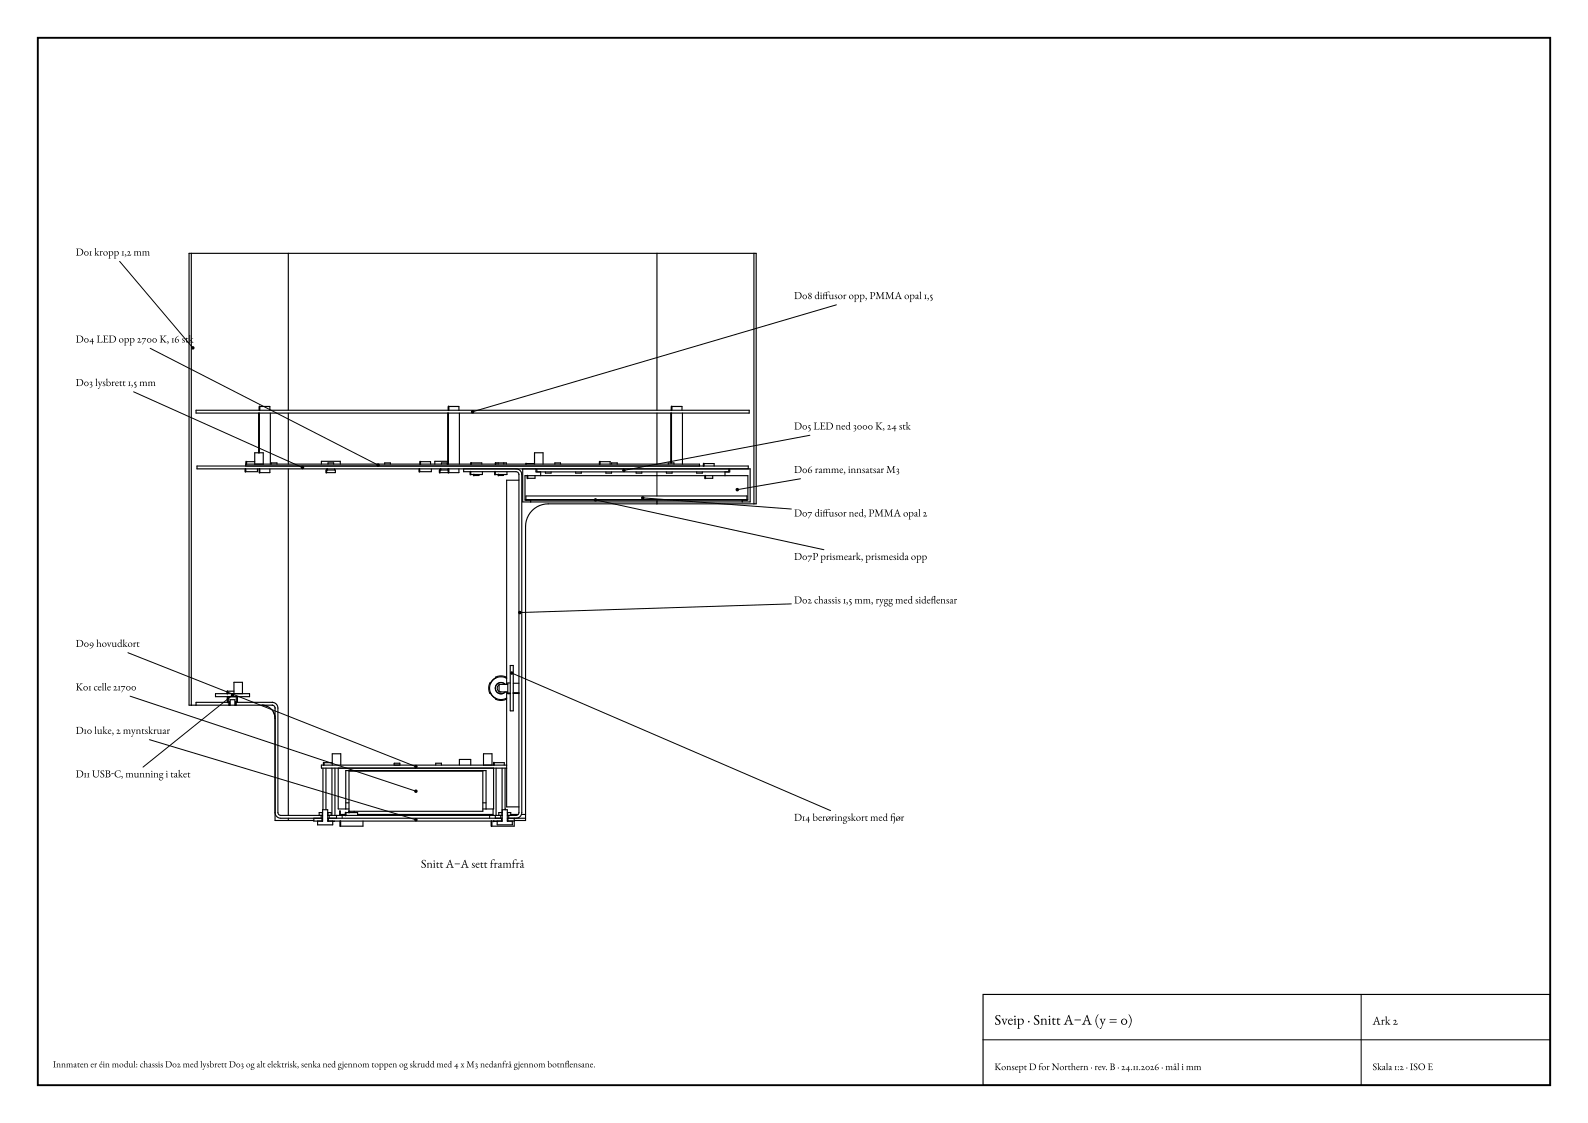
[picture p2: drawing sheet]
<svg xmlns="http://www.w3.org/2000/svg" width="420mm" height="297mm" viewBox="0 0 420 297" stroke-linecap="round" stroke-linejoin="round" font-family="sans-serif">
<g fill="none" stroke="#000" stroke-width=".5">
<path d="M10 10h400v277h-400zM68.5 109.3v10.5M68.6 107.5v1M118.5 109.3v13.5M118.6 107.5v1M177.5 109.3v13.1M177.6 107.5v1M64.9 124v.7M65.1 122.1v.7M68.6 124v1M86.3 124.3v.7M86.5 124v.3"/>
<path d="M110.9 124v.7M111.1 122.1v.7M116.3 124.3v.7M116.5 124v.3M118.6 124v1M124.4 124.7v.8M124.6 122.4v.4M125.3 125.5v.3M130.9 124.7v.8M131.1 122.4v.4M131.8 125.5v.3M139.1 122.6v.2"/>
<path d="M139.5 125.8v.7M158.6 122.1v.7M186.1 122.6v.7M186.5 125.8v.7M60.1 182.8v.6M60.2 184.3v1.4M134.3 183.4h.6M135.8 183.3h1.4M85.6 201.7v.6M90 217.2v1.3M91.4 214.9v.8M92.3 214.6v.3"/>
<path d="M130 217.2v1.3M130.6 217.2h.1M130.6 201.7v.6"/>
</g>
<g fill="none" stroke="#000" stroke-width=".3">
<path d="M50.6 67h25.7M50.6 67h-.6v119.5h.6M50.6 67v119.5M76.3 67h97.4M76.3 67v41.5M173.7 67h25.7M173.7 67v41.5M199.4 67h.6v66.3h-.6M199.4 67v66.3M51.9 108.5h146.3v.8h-146.3zM68.6 107.5h2.8v1M71.5 109.3v13.5"/>
<path d="M76.3 109.3v13.5M118.6 107.5h2.8v1M121.5 109.3v13.5M173.7 109.3v13.5M177.6 107.5h2.8v1M180.5 109.3v13.5M65 123.3v-.5h120v.5M65.1 122.1h2.3M67.4 122.8v-3h2.2v3M68.1 124v.7h-3.2M71.4 124v1h-2.8M71.8 122.8v-.4h1.5v.4"/>
<path d="M76.3 124v91.7M85 122.8v-.8h5v.8M86.3 124.3h2.4v.7h-2.4M86.8 122.8v-.4h1.5v.4M88.5 124v.3M101.8 122.8v-.4h1.4v.4M111.1 122.1h2.8v.7M114.1 124v.7h-3.2M116.3 124.3h2.3M116.8 122.8v-.4h1.4v.4M118.5 124v.3M118.5 122h-3.5v.8"/>
<path d="M121.4 124v1h-5.1M122.6 124v.7h13.9a.75 .75 0 0 1 .7 .8v89.4a.75 .75 0 0 1-.7 .8h-2.3M124.6 122.4h2.8v.4M126.7 125.5a.5 .5 0 0 1-.9 .3h-.5M127.6 124.7v.8h-3.2M131.1 122.4h.7M131.8 122.4h1.4M131.8 122.4v.4M133.2 125.5a.5 .5 0 0 1-.9 .3h-.5M133.2 122.4h.7v.4M133.2 122.4v.4M134.1 124.7v.8h-3.2"/>
<path d="M136.5 124a1.5 1.5 0 0 1 1.5 1.5v89.4a1.5 1.5 0 0 1-1.5 1.5M137.2 127h-3.2v54M138.3 124v8.8h35.4M138.8 125.8h59v6.5h-59zM139.1 132.3v-1.1h58.5v1.1M139.1 132.2h58.5M139.1 122.6h2.3M140.4 132.3v.5M141.4 122.8v-3h2.2v3M141.5 125.8v.7h-2M141.8 124v.8h51.2v-.8M142 124v.8"/>
<path d="M143 124.8v1M144.3 124.8v.3h1.4v-.3M146.8 122.8v-.4h1.4v.4M152.2 124.8v.3h1.6v-.3M158.6 122.1h2.8v.7M160.3 124.8v.3h1.4v-.3M161.7 122.8v-.4h1.6v.4M168.3 124.8v.3h1.4v-.3M173.7 133.3h-28.7a6 6 0 0 0-6 6v76.1M173.7 133.3h25.7M173.7 132.8h22.6M173.7 132.8v.5"/>
<path d="M176.2 124.8v.3h1.6v-.3M176.7 122.8v-.4h1.6v.4M184.2 124.8v.3h1.6v-.3M186.1 122.6h2.8v.7M188.5 125.8v.7h-2M191.8 124.8v1M192.7 124v.8M196.3 132.3v.5M197.9 124v-.7h-145.8v.7h146.3v8.8h-2.1M131.1 179.2l-.8 .6-.6 .8M131.1 179.3v-.2l1.1-.3 1.1 .1 .6 .2v.2M133.9 179.2l.1 .1"/>
<path d="M134 179.4a3 3 0 0 0-4.5 2.6 3 3 0 0 0 4.5 2.6M134.9 176h.9v12h-.9zM50.6 186.5h1.3M51.9 186.5h8.6M57 183.4h9v.9h-9zM60.1 182.8h1.8M60.5 184.3l.2 2.2M60.5 185.7h.2M60.5 186.5h.2M60.5 185.7h-8.6v.8M60.5 185.7v.8M60.7 186.5h1.6"/>
<path d="M60.9 186.5v-1.5h1.2v1.5M61.9 183.4v-3h2.2v3M62.3 185.7h.2M62.3 186.5h.2M62.5 186.5h9.5M62.5 185.7h9.5M62.5 185.7v.8M62.5 184.3l-.2 2.2M62.8 184.3v1.4M70.7 186.8l-1.5-.3a3.5 3.5 0 0 1 3.6 3.5l-.5-1.7M72 185.7a1.5 1.5 0 0 1 1.5 1.6v27.6a.75 .75 0 0 0 .8 .8h11M72 186.5a.75 .75 0 0 1 .8 .8"/>
<path d="M72 185.7l.1 .1M72 186.5h.1M72.7 187.2l.1 .1M72.8 187.3v29.7h3.5M129.7 183.4l.6 .8 .8 .6M129.8 180.6h-.2l-.3 1.1 .1 1.1 .2 .6h.2M131.1 184.7v.2l1.1 .3 1.1-.1 .6-.2v-.2M132 181.1l-.5 .8 .1 .5 .4 .5M132.1 182.9l.4 .1M133.6 181a1.5 1.5 0 0 0-2.1-.1 1.5 1.5 0 0 0 0 2.2 1.5 1.5 0 0 0 2.1-.1M134 184.7l-.1 .1M134 183v30.4h3.2"/>
<path d="M134.3 181h-2.3v2h2.3M134.9 180.6h-.6v2.8M135.8 180.7h1.4M72.8 214.9a1.5 1.5 0 0 0 1.5 1.5h10.8M76.3 217h6.7M76.3 216.4v.6M83 216.4v.8h2.3M84 217.2v1h4v-1M84.9 215.7v.7M85.1 216.4h.2M85.1 216.4v.8h.2M85.3 214.9h.1"/>
<path d="M85.3 215.7h.1M85.3 214.9h-.9v.8M85.3 214.9v.8M85.3 217.2v-3h1.4v3M85.4 203.2v11M85.6 201.7h2.3M86.2 203.2v11M86.7 216.4h.2M86.7 214.9h.1M86.7 215.7h.1M86.7 217.2h46.1M86.8 215.7h2.2"/>
<path d="M86.8 214.9v.8M86.8 214.9h.8v.8M86.9 216.4v.8h-.2M86.9 216.4h45.7M87.1 215.7v.7M87.8 203.2v12.5M87.9 202.3v-3h2.2v3M88.4 217.2h-.4M88.6 203.2v12.5M89 215.7h42M89 215.7v.7M89.4 203.2v10.8h2.9"/>
<path d="M90 215.4v.3M90 215.4v-.9h-.1v1.2M90 215.4h1.4M91.4 214.9h3.2v.8M91.4 214v-10.2h37.2v10.2M91.4 212.3h.9M92.3 203.9h35.4v10.7h-35.4zM93.7 214.6v.3M94.6 215.4h35.8M96 217.2v1.3h-6M104.2 202.3v-.4h1.6v.4M115.2 202.3v-.4h1.6v.4"/>
<path d="M121.5 202.3v-1.4h3v1.4M127.7 212.3h.9M127.9 202.3v-3h2.2v3M130.4 214v1.7M130.5 203.2v10.8h-2.8M130.6 217.2h.9M130.6 201.7h2.8v.6M131 215.7h1.8M131 215.7v.7M131.2 203.2v12.5M131.5 217.2v1h4v-1M132.4 215.7v.7"/>
<path d="M132.6 216.4h.2M132.6 216.4v.8h.2M132.8 215.7h.1M132.8 203.2v12.5M132.8 214.9h-.9v.8M132.8 217.2v-3h1.4v3M133.6 214l.1 .2M133.6 203.2v11M134 202.3h-49v.9h49M134.2 216.4h.2M134.2 214.9h.1M134.2 215.7h.1"/>
<path d="M134.2 217.2h1.8M134.2 214.9h.9v.8M134.2 214.9v.8M134.4 216.4v.8h-.2M134.4 216.4h4.6M134.6 215.7v.7M135.1 215.4h2M136 216.4v2.1h-6M137.9 215.4h1.1M139 215.4v1M139 216.4v.6h-3M260 263h150v24h-150z"/>
</g>
<g fill="none" stroke="#000" stroke-width=".26">
<path d="M31.6 69.1l19.4 22.9M39.7 92.1l60.3 30.9M221.2 80.6l-96.2 28.3M35.3 103.6l44.7 20M214.2 115.1l-49.2 9.3M157.5 132.2l60.4 13.2M170 131.7l39.3 2.9M173.7 124.8v6.4M173.7 132.3v.5M211.7 126.6l-16.7 2.9M209.3 159.7l-71.8 2.3M33.8 172.6l76.2 30.2"/>
<path d="M135.3 178l84.4 36.4M34.4 184.1l75.6 25.2M39.5 195.6l70.5 21.2M61.5 183.9l-23.7 19M90.5 215.7v.7M129.5 215.7v.7M260 275h150M360 263v24"/>
</g>
<g fill="#000" stroke="#000" stroke-width=".35">
<circle cx="51" cy="92" r=".28"/>
<circle cx="125" cy="108.9" r=".28"/>
<circle cx="80" cy="123.7" r=".28"/>
<circle cx="100" cy="123" r=".28"/>
<circle cx="157.5" cy="132.2" r=".28"/>
<circle cx="165" cy="124.4" r=".28"/>
<circle cx="170" cy="131.7" r=".28"/>
<circle cx="195" cy="129.5" r=".28"/>
<circle cx="135.4" cy="178" r=".28"/>
<circle cx="137.5" cy="162" r=".28"/>
<circle cx="61.5" cy="183.9" r=".28"/>
<circle cx="110" cy="202.8" r=".28"/>
<circle cx="110" cy="209.3" r=".28"/>
<circle cx="110" cy="216.8" r=".28"/>
</g>
<text font-size="3.9" x="263" y="271">Sveip · Snitt A–A (y = 0)</text>
<g font-size="3.2">
<text x="111.3" y="229.5">Snitt A–A sett framfrå</text>
<text x="363" y="271">Ark 2</text>
</g>
<g font-size="2.8">
<text x="20" y="67.6">D01 kropp 1,2 mm</text>
<text x="210" y="79.1">D08 diffusor opp, PMMA opal 1,5</text>
<text x="20" y="90.6">D04 LED opp 2700 K, 16 stk</text>
<text x="20" y="102.1">D03 lysbrett 1,5 mm</text>
<text x="210" y="113.6">D05 LED ned 3000 K, 24 stk</text>
<text x="210" y="125.1">D06 ramme, innsatsar M3</text>
<text x="210" y="136.6">D07 diffusor ned, PMMA opal 2</text>
<text x="210" y="148.1">D07P prismeark, prismesida opp</text>
<text x="210" y="159.6">D02 chassis 1,5 mm, rygg med sideflensar</text>
<text x="20" y="171.1">D09 hovudkort</text>
<text x="20" y="182.6">K01 celle 21700</text>
<text x="20" y="194.1">D10 luke, 2 myntskruar</text>
<text x="20" y="205.6">D11 USB-C, munning i taket</text>
<text x="210" y="217.1">D14 berøringskort med fjør</text>
</g>
<g font-size="2.6">
<text x="263" y="283">Konsept D for Northern · rev. B · 24.11.2026 · mål i mm</text>
<text x="363" y="283">Skala 1:2 · ISO E</text>
</g>
<text font-size="2.5" x="14" y="282.3">Innmaten er éin modul: chassis D02 med lysbrett D03 og alt elektrisk, senka ned gjennom toppen og skrudd med 4 x M3 nedanfrå gjennom botnflensane.</text>
</svg>
